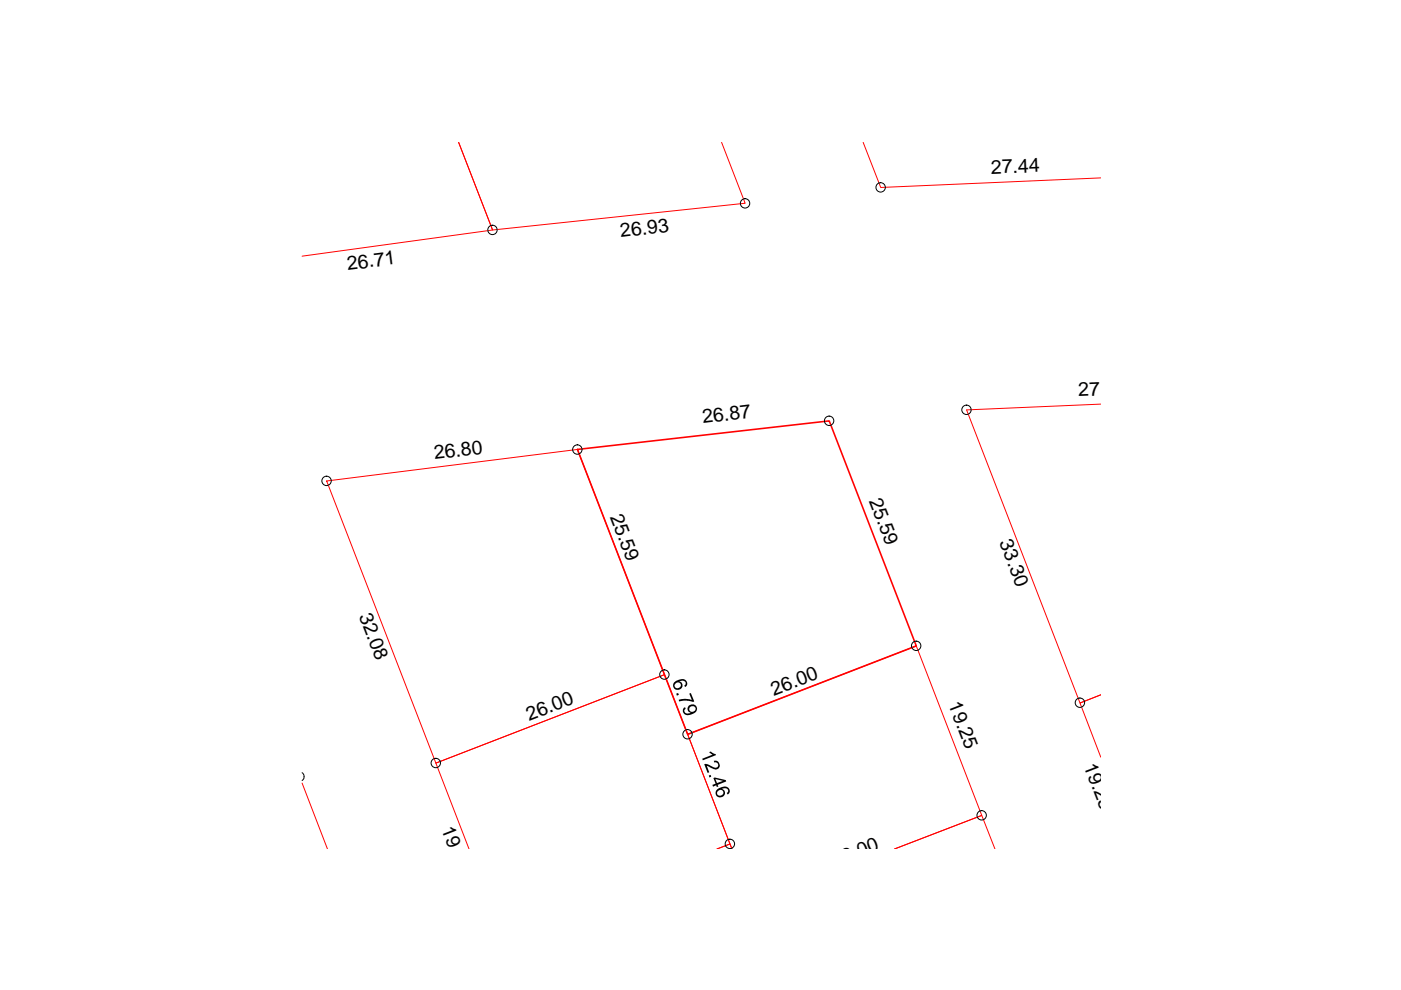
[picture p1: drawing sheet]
<svg xmlns="http://www.w3.org/2000/svg" width="297mm" height="210mm" viewBox="0 0 297 210" stroke-linecap="round" stroke-linejoin="round" font-family="sans-serif">
<path d="M153 30.2l5 12.9-53.6 5.7-7.2-18.6 7.2 18.6-40.3 5.5M183 30.2l3.7 9.6 46.7-2.1M233.4 85.7l-28.5 1.2 24.1 62.2 4.4-1.8-4.4 1.8 4.4 11.4M69.3 102l53.1-6.7 18.5 47.7-48.5 18.8zM64.1 166l5.3 14M99.4 180l-7-18.2 48.5-18.8 13.9 35.9-2.8 1.1 2.8-1.1 .4 1.1-9.4-24.3 48.5-18.8 13.9 36-18.5 7.1 18.5-7.1 2.7 7.1" fill="none" stroke="#f00" stroke-width=".21"/>
<path d="M122.4 95.3l53.4-6.1 18.5 47.7-48.5 18.8z" fill="none" stroke="#f00" stroke-width=".34"/>
<g fill="none" stroke="#000" stroke-width=".21">
<path d="M64.1 163.8a1.02 1.02 0 0 1 0 1.7"/>
<circle cx="186.7" cy="39.7" r=".99"/>
<circle cx="104.4" cy="48.7" r=".99"/>
<circle cx="158" cy="43.1" r=".99"/>
<circle cx="122.4" cy="95.3" r=".99"/>
<circle cx="175.8" cy="89.2" r=".99"/>
<circle cx="204.9" cy="86.9" r=".99"/>
<circle cx="69.2" cy="102" r=".99"/>
<circle cx="194.2" cy="136.9" r=".99"/>
<circle cx="140.9" cy="143" r=".99"/>
<circle cx="145.8" cy="155.7" r=".99"/>
<circle cx="229" cy="149" r=".99"/>
<circle cx="92.4" cy="161.8" r=".99"/>
<circle cx="154.7" cy="178.9" r=".99"/>
<circle cx="208.1" cy="172.9" r=".99"/>
</g>
<g fill="#000">
<path d="M143.4 147.1l.4-.2 .1 .4-.4 .2zM143.9 148.4l1.6-.2 1.2 .2-.6-1.3 .4-.2 .7 1.8-.3 .1-1.2-.3-1.7 .2zM148.9 160.9l2.1-.9-.6-.5 .3-.2 1 .6 .1 .2-2.8 1.1zM150.3 164.4l.4-.1 .1 .4-.4 .1zM149.3 162h.6l1.4 .7 .5 .1 .4-.2 .1-.5-.3-.4h-.5l-.2-.4 .4-.1 .7 .4 .2 .8-.3 .6-.7 .2-1.7-.8 .5 1.3-.4 .2z"/>
<path d="M142.9 144.7l1-.6 1-.1 .6 .3 .2 .8-.5 .6-.1-.4 .3-.2-.1-.5-.5-.3-.7 .1 .5 .4 .1 .8-.4 .5-.9 .2-.5-.3-.2-.5zM143.2 144.9l-.2 .4 .2 .5 .5 .1 .6-.3 .1-.5-.3-.3-.5-.1z"/>
<path d="M144.9 150.2l.3-.3 .1 .4a.63 .63 0 0 0 0 .9 .63 .63 0 0 0 .9 0l.3-.1-.7-.4v-.5l.1-.4 .7-.4h.5l.4 .2 .3 .5-.1 .7-.5 .4-.8 .4h-.8l-.5-.2-.3-.5zM146.3 149.9l-.2 .3 .2 .6 .6 .1 .4-.2 .2-.5-.3-.4z"/>
<path d="M151.3 165l.3-.2 2.3 .6 .1 .3-1.9 .7 .2 .4-.3 .1-.2-.4-.6 .3-.2-.4 .7-.2zM151.7 165.2l.3 .8 1.3-.4z"/>
<path d="M152 167.4l1-.5 .8-.1 .7 .3 .2 .8-.4 .5-.2-.3 .3-.3-.1-.5-.4-.2-.9 .2 .6 .3 .1 .7-.5 .7-.7 .1-.4-.1-.3-.5-.1-.6zM152.1 168.1a.64 .64 0 0 0 1.2 0 .64 .64 0 0 0-1.2 0z"/>
</g>
<g font-size="4.1">
<text x="210.1" y="36.9" transform="rotate(-2 210.1 36.9)">27.44</text>
<text x="131.7" y="50.3" transform="rotate(-7 131.7 50.3)">26.93</text>
<text x="73.7" y="57.3" transform="rotate(-7 73.7 57.3)">26.71</text>
<text x="149.1" y="89.7" transform="rotate(-7 149.1 89.7)">26.87</text>
<text x="228.7" y="84" transform="rotate(-3 228.7 84)">27.44</text>
<text x="92.2" y="97.4" transform="rotate(-7 92.2 97.4)">26.80</text>
<text x="184.2" y="106.2" transform="rotate(69 184.2 106.2)">25.59</text>
<text x="129.3" y="109.6" transform="rotate(69 129.3 109.6)">25.59</text>
<text x="211.8" y="115" transform="rotate(69 211.8 115)">33.30</text>
<text x="76.1" y="130.6" transform="rotate(69 76.1 130.6)">32.08</text>
<text x="164" y="147.6" transform="rotate(-21 164 147.6)">26.00</text>
<text x="201" y="149.4" transform="rotate(69 201 149.4)">19.25</text>
<text x="112.2" y="152.8" transform="rotate(-21 112.2 152.8)">26.00</text>
<text x="229.7" y="162.3" transform="rotate(69 229.7 162.3)">19.25</text>
<text x="93.6" y="175.7" transform="rotate(69 93.6 175.7)">19.25</text>
<text x="176.9" y="183.8" transform="rotate(-21 176.9 183.8)">26.00</text>
</g>
</svg>
